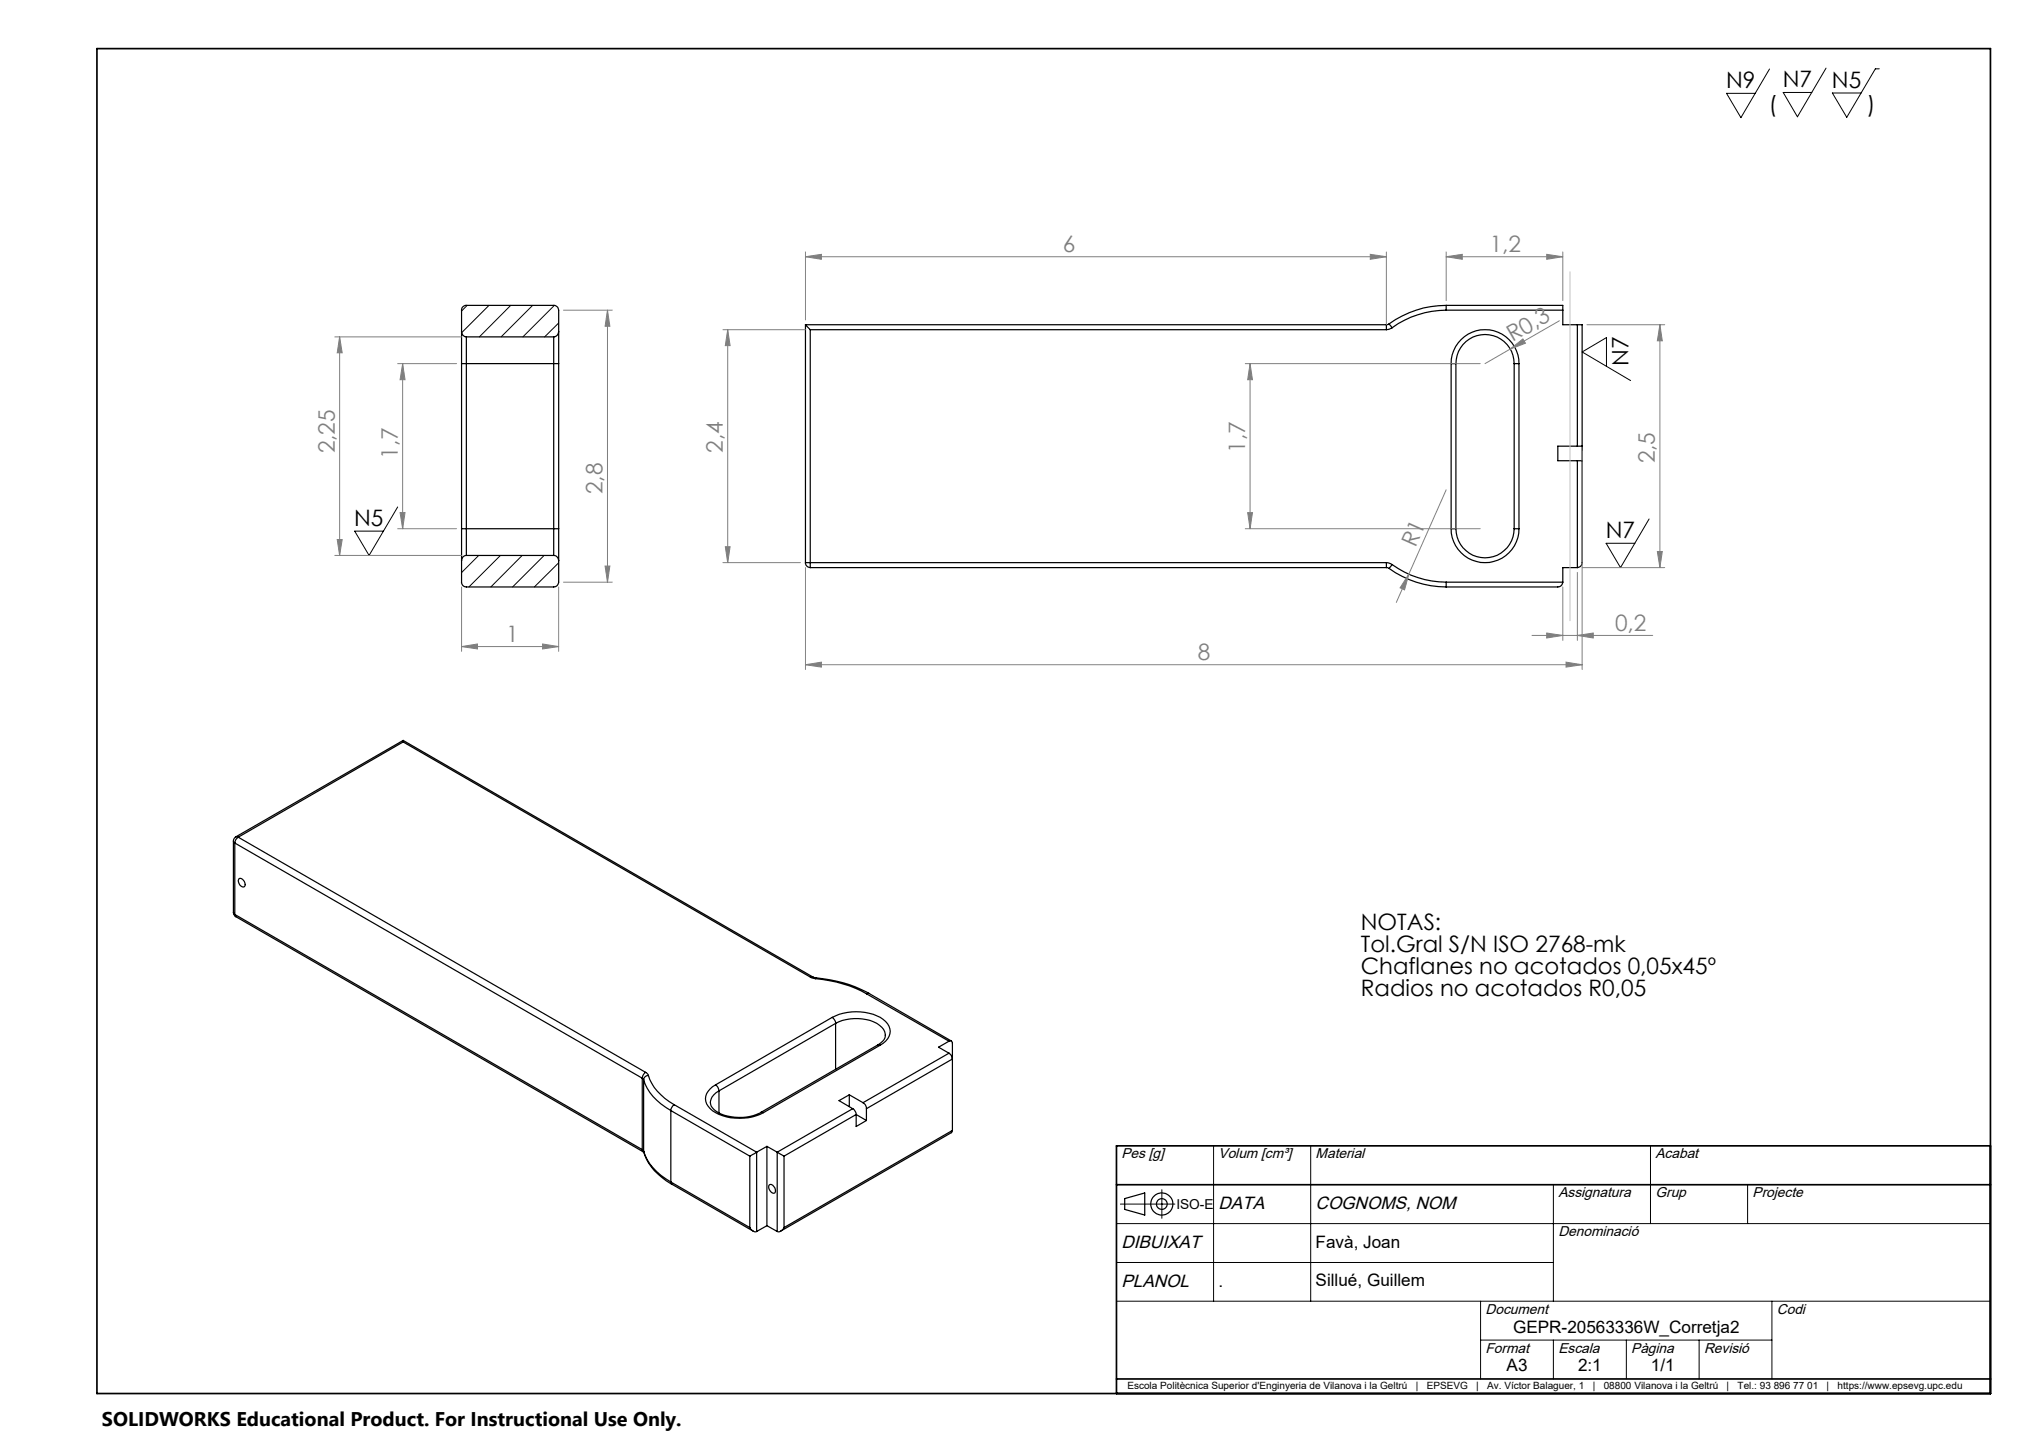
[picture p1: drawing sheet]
<svg xmlns="http://www.w3.org/2000/svg" width="420mm" height="297mm" viewBox="0 0 420 297" stroke-linecap="round" stroke-linejoin="round" font-family="sans-serif">
<g fill="none" stroke="#000" stroke-width=".25">
<path d="M95.1 68.3a1.08 1.08 0 0 0 1 1.1M95.1 68.3v-4.4a.96 .96 0 0 1 1-1h18a1.02 1.02 0 0 1 1 1v4.4M95.1 74.9h1M95.1 68.3v6.6M95.1 74.9v34M96.1 69.4v5.5M96.1 74.9h18M96.1 69.4h18M96.1 74.9v34M114.1 74.9h1M114.1 69.4v5.5M114.1 74.9v34"/>
<path d="M115.1 68.3v.1a1.09 1.09 0 0 1-1 1M115.1 68.3v6.6M115.1 74.9v34M165.9 66.9l1 1M165.9 66.9h119.7M165.9 66.9v49M166.9 67.9v48M166.9 67.9h118.7M285.6 66.9v1M286.1 66.7l-.5 .2M286.1 66.7l.6 .8M286.7 67.5l-1.1 .4"/>
<path d="M297.9 63.9a19.4 19.4 0 0 0-11.2 3.6M297.9 62.9v1M297.9 62.9h24v1M297.9 62.9a20.2 20.2 0 0 0-11.8 3.8M297.9 63.9h24M298.9 74.9a7 7 0 0 1 7-7 7 7 0 0 1 7 7M298.9 74.9h1M298.9 74.9v34M299.9 74.9a6 6 0 0 1 6-6 6 6 0 0 1 6 6M299.9 74.9v34M311.9 74.9h1M311.9 74.9v34"/>
<path d="M312.9 74.9v34M321.9 63.9v3h3M324.9 66.9h1v49a1.02 1.02 0 0 1-1 1M324.9 66.9v25M324.9 94.9h1M324.9 91.9h1M324.9 94.9v22M324.9 91.9h-4v3h4M95.1 115.5v4.4a.96 .96 0 0 0 1 1h18a1.02 1.02 0 0 0 1-1v-4.4M95.1 108.9h1M95.1 108.9v6.6M96.1 114.4a1.01 1.01 0 0 0-1 1.1"/>
<path d="M96.1 108.9v5.5M96.1 108.9h18M96.1 114.4h18M114.1 108.9h1M114.1 114.4a1.09 1.09 0 0 1 1 1.1M114.1 108.9v5.5M115.1 108.9v6.6M165.9 115.9h1M165.9 115.9a1.02 1.02 0 0 0 1 1M166.9 115.9v1M166.9 116.9h118.7M166.9 115.9h118.7"/>
<path d="M285.6 115.9v1M285.6 116.9l.5 .2M285.6 115.9l1.1 .4M286.1 117.1a20.2 20.2 0 0 0 11.8 3.8M286.7 116.3l-.6 .8M286.7 116.3a19.4 19.4 0 0 0 11.2 3.6M297.9 119.9v1M297.9 119.9h24M298.9 108.9a7 7 0 0 0 7 7 7 7 0 0 0 7-7M298.9 108.9h1M299.9 108.9a6 6 0 0 0 6 6 6 6 0 0 0 6-6M311.9 108.9h1"/>
<path d="M321.9 119.9a1.02 1.02 0 0 1-1 1h-23M324.9 116.9h-3v3M83 152.5v.3M83 152.5l84.4 48.7M83 152.5l-34.4 19.9M83 152.8l-33.9 19.6M83 152.8l83.9 48.5M48.1 173.2l.3 .4M48.1 173.2v14.7M48.4 173.6l83.9 48.5M48.4 173.6v14.7M48.6 172.4l-.4 .3-.1 .5"/>
<path d="M48.6 172.4h.5M49.1 172.4a1.47 1.47 0 0 0-.7 1.2M49.1 172.4l83.9 48.5M48.1 187.9l.1 .4 .4 .5M48.1 187.9l.3 .4M48.4 188.3l.2 .5M48.4 188.3l83.9 48.5M48.6 188.8l83.9 48.4-.2-.4M49.2 181a1.13 1.13 0 0 1 1.1 1.6 1.11 1.11 0 0 1-1-.5 1.11 1.11 0 0 1-.1-1.1zM166.9 201.3l1.1 .3M167.4 201.2l.7 .2M167.4 201.2l-.5 .1"/>
<path d="M168 201.6a26.7 26.7 0 0 1 10.5 3.1M168.1 201.4a27.4 27.4 0 0 1 10.9 3.2M168.1 201.4l-.1 .2M171.4 209.5a10.8 10.8 0 0 1 10.5 .5 2.8 2.8 0 0 1 0 4.9l-.6 .4M171.4 209.5a1.6 1.6 0 0 1 .7 1.3M171.4 209.5l-24 13.9M172.1 210.8a9.2 9.2 0 0 1 9.1 .4 2.18 2.18 0 0 1 1.2 2 2.18 2.18 0 0 1-1.5 2h-.1M172.1 210.8l-24 13.9M172.1 210.8v9.4M178.5 204.7l17 9.8M179 204.6l-.5 .1M179 204.6l17 9.8"/>
<path d="M180.8 215.2l.5 .1M180.8 215.2l-24 13.9M181.3 215.3l-24 13.9M195.5 216.9a1.62 1.62 0 0 1 .7 1.2l-17.7 10.2M195.5 214.5a.44 .44 0 0 1 .5-.1 .44 .44 0 0 1 .2 .5v17.9M195.5 214.5l-2.2 1.2 2.2 1.2M195.5 216.9l-17.7 10.2M132.3 222.1l.3 .3M132.3 236.8l.3 .3M132.3 222.1v14.7M132.6 237.1a10.2 10.2 0 0 0 4.6 6.1l1.2 .7M132.6 222.4a11.1 11.1 0 0 0 5.6 6.3"/>
<path d="M132.6 237.1a11.4 11.4 0 0 0 5.6 6.3M132.6 222.4v14.7M133 220.9l.6 .6M133 220.9a1.62 1.62 0 0 0-.7 1.2M133.6 221.5a10.8 10.8 0 0 0 5.3 6M133.6 221.5a.97 .97 0 0 0-1 .9M138.2 228.7l16.2 9.4M138.2 228.7v14.7M138.9 227.5a1.62 1.62 0 0 0-.7 1.2M138.9 227.5l17 9.8M147.4 223.4a3 3 0 0 0-1.8 4 6.8 6.8 0 0 0 5.8 2.9h.9a9.6 9.6 0 0 0 5-1.1M147.4 223.4a1.6 1.6 0 0 1 .7 1.3"/>
<path d="M148.1 224.7a2.5 2.5 0 0 0-1.6 3.2 6.7 6.7 0 0 0 5.7 2.2l2.3-.2 2.3-.8M148.1 224.7v4.5M154.4 238.1v14.7M155.9 237.3l-1.5 .8M155.9 237.3v16.3M156.8 229.1l.5 .1M158 236.1l2.1 1.2M158 236.1l-2.1 1.2M158 236.1v16.3M160.1 237.3l1.4 .8M160.1 237.3v16.3M161.5 238.1v14.7"/>
<path d="M174.9 225.5l2.9 1.6M174.9 225.5l-2.1 1.2 2.8 1.6M174.9 225.5v2.4M175.6 228.3a1.62 1.62 0 0 1 .8 1.2M175.6 228.3l-15.5 9M176.4 229.5l-14.9 8.6M176.4 229.5v2.5l2.1-1.2M176.4 229.5l2.1 1.3M177.8 227.1a1.38 1.38 0 0 1 .7 1.2M178.5 228.3v2.5M196.2 232.8l-.2 .5-35.2 20.3M196.2 232.8l-34.7 20"/>
<path d="M138.2 243.4l.2 .5M138.2 243.4l16.2 9.4M138.4 243.9l16.8 9.7M154.4 252.8a1.25 1.25 0 0 0 1.5 .8M158 252.4l2.1 1.2M158 252.4l-2.1 1.2M158.5 244a1.17 1.17 0 0 1 1.1 1.7 1.15 1.15 0 0 1-1.1-1.7zM161.5 252.8a1.25 1.25 0 0 1-1.4 .8M231.7 246.9l4.1-1.2v4.6l-4.1-1.2z"/>
<circle cx="239.3" cy="248" r="1.11"/>
<circle cx="239.3" cy="248" r="2.28"/>
</g>
<g fill="none" stroke="#000" stroke-width=".21">
<path d="M364.5 14.2l-5.9 10-3-5h5.9M376.1 14l-5.9 10.1-2.9-5.1h5.9M387.1 14.2h-.8l-5.9 10-3-5h6M96.2 62.9l-1.1 1.2M100.7 62.9l-5.6 5.6M105.2 62.9l-6.5 6.5M109.7 62.9l-6.5 6.5M114.2 62.9l-6.5 6.5M115.1 66.5l-2.9 2.9M330.9 75.5v-6l-5 3 10 5.9M81.9 104.4l-5.9 10-2.9-5h5.9M98.6 114.4l-3.5 3.5"/>
<path d="M103.1 114.4l-6.5 6.5M107.6 114.4l-6.5 6.5M112.1 114.4l-6.5 6.5M115.1 115.9l-5 5M339.7 106.9l-5.9 10-3-5h6M250 236v32M270 236v32M340 236v16M230 252h180M230.8 248h11.2M239.3 245v5.9M320 244v24"/>
<path d="M360 244v8M230 268h180M230 260h90M305 268v16M305 276h60M320 276v8M335 276v8M350 276v8M365 268v16"/>
</g>
<g fill="none" stroke="#808080" stroke-width=".21">
<path d="M165.9 52.9l3.3-.5v1zM165.9 51.9v14M165.9 52.9h119.7M282.3 52.4l3.3 .5-3.3 .5zM285.6 51.9v15M297.9 52.9l3.3-.5v1zM297.9 52.9h24M297.9 51.9v10M318.6 52.4l3.3 .5-3.3 .5zM321.9 51.9v10M69 69.4h26.1M70 69.4l.5 3.3h-1z"/>
<path d="M70 69.4v45M81.9 74.9h12.2M82.9 74.9l.5 3.3h-1zM82.9 74.9v34M116.1 63.9h10M125.1 63.9l.5 3.3h-1zM125.1 63.9v56M148.9 67.9h17M149.9 67.9l.5 3.3h-1zM149.9 67.9v48M256.5 74.9h48.4M257.5 74.9l.5 3.3h-1z"/>
<path d="M257.5 74.9v34M311.1 71.9l2.6-2.1 .5 .9zM311.1 71.9l-5.2 3M321.2 66.1l-10.1 5.8M326.9 66.9h16M341.9 66.9l.5 3.3h-1zM341.9 66.9v50M325.9 92.9v45M69 114.4h26.1M69.5 111.1h1l-.5 3.3zM81.9 108.9h12.2M82.4 105.6h1l-.5 3.3z"/>
<path d="M116.1 119.9h10M124.6 116.6h1l-.5 3.3zM148.9 115.9h16M149.4 112.6h1l-.5 3.3zM165.9 116.9v21M256.5 108.9h48.4M257 105.6h1l-.5 3.3zM290.2 118.2l-.9 3.3-.9-.4zM297.9 100.9l-10.3 23.2M324.9 117.9v14M325.9 116.9h17M341.4 113.6h1l-.5 3.3z"/>
<path d="M95.1 133.2l3.3-.6v1.1zM95.1 120.9v13.3M95.1 133.2h20M111.8 132.6l3.3 .6-3.3 .5zM115.1 120.9v13.3M165.9 136.9l3.3-.5v1zM165.9 136.9h160M315.6 130.9h24.8M318.6 130.4l3.3 .5-3.3 .5zM321.9 120.9v11M322.6 136.4l3.3 .5-3.3 .5zM324.9 130.9l3.3-.5v1z"/>
</g>
<path d="M20 10h390v277h-390zM410 236h-180v51M230 244h180M230 284h180" fill="none" stroke="#000" stroke-width=".35"/>
<path d="M323.4 55.9v71.9" fill="none" stroke="#c0c0c0" stroke-width=".21"/>
<g fill="#808080">
<path d="M311.1 71.9l2.6-2.1 .5 .9z"/>
<path d="M290.2 118.2l-.9 3.3-.9-.4z"/>
<path d="M165.9 136.9l3.3-.5v1zM322.6 136.4l3.3 .5-3.3 .5zM318.6 130.4l3.3 .5-3.3 .5zM324.9 130.9l3.3-.5v1zM165.9 52.9l3.3-.5v1zM282.3 52.4l3.3 .5-3.3 .5zM297.9 52.9l3.3-.5v1zM318.6 52.4l3.3 .5-3.3 .5z"/>
<path d="M95.1 133.2l3.3-.6v1.1zM111.8 132.6l3.3 .6-3.3 .5z"/>
<path d="M69.5 111.1h1l-.5 3.3zM70 69.4l.5 3.3h-1z"/>
<path d="M149.9 67.9l.5 3.3h-1zM149.4 112.6h1l-.5 3.3zM257.5 74.9l.5 3.3h-1zM257 105.6h1l-.5 3.3zM341.9 66.9l.5 3.3h-1zM341.4 113.6h1l-.5 3.3zM82.9 74.9l.5 3.3h-1zM82.4 105.6h1l-.5 3.3zM125.1 63.9l.5 3.3h-1zM124.6 116.6h1l-.5 3.3z"/>
</g>
<g font-size="4.7">
<text x="355.5" y="18.2">N9</text>
<text x="364.4" y="23">(</text>
<text x="367.2" y="18">N7</text>
<text x="377.4" y="18.1">N5</text>
<text x="384.6" y="23.1">)</text>
<text x="335.5" y="75.4" transform="rotate(-90 335.5 75.4)">N7</text>
<text x="73" y="108.4">N5</text>
<text x="330.8" y="110.9">N7</text>
<text x="280.3" y="191.5">NOTAS:</text>
<text x="280.3" y="196">Tol.Gral S/N ISO 2768-mk</text>
<text x="280.3" y="200.6">Chaflanes no acotados 0,05x45º</text>
<text x="280.3" y="205.1">Radios no acotados R0,05</text>
</g>
<g font-size="4.7" fill="#808080">
<text x="219" y="51.9">6</text>
<text x="306.9" y="51.9">1,2</text>
<text x="311.6" y="70.5" transform="rotate(-30 311.6 70.5)">R0,3</text>
<text x="69" y="93.4" transform="rotate(-90 69 93.4)">2,25</text>
<text x="81.9" y="94.5" transform="rotate(-90 81.9 94.5)">1,7</text>
<text x="148.9" y="93.3" transform="rotate(-90 148.9 93.3)">2,4</text>
<text x="256.5" y="93.3" transform="rotate(-90 256.5 93.3)">1,7</text>
<text x="340.9" y="95.4" transform="rotate(-90 340.9 95.4)">2,5</text>
<text x="124.1" y="101.8" transform="rotate(-90 124.1 101.8)">2,8</text>
<text x="291.5" y="112.9" transform="rotate(-66 291.5 112.9)">R1</text>
<text x="332.7" y="129.9">0,2</text>
<text x="104.2" y="132.1">1</text>
<text x="246.7" y="135.9">8</text>
</g>
<text font-size="4.1" x="21" y="293.7">SOLIDWORKS Educational Product. For Instructional Use Only.</text>
<g font-size="3.7">
<text x="251" y="249">DATA</text>
<text x="271" y="249">COGNOMS, NOM</text>
<text x="231" y="257">DIBUIXAT</text>
<text x="231" y="265">PLANOL</text>
</g>
<g font-size="3.5">
<text x="271" y="257">Favà, Joan</text>
<text x="251" y="265">.</text>
<text x="271" y="265">Sillué, Guillem</text>
<text x="311.7" y="274.5">GEPR-20563336W_Corretja2</text>
<text x="310.3" y="282.5">A3</text>
<text x="325.1" y="282.5">2:1</text>
<text x="340.1" y="282.5">1/1</text>
</g>
<g font-size="2.9">
<text x="231" y="238.6">Pes [g]</text>
<text x="251" y="238.6">Volum [cm³]</text>
<text x="271" y="238.6">Material</text>
<text x="341" y="238.6">Acabat</text>
<text x="321" y="246.6">Assignatura</text>
<text x="341" y="246.6">Grup</text>
<text x="361" y="246.6">Projecte</text>
<text x="321" y="254.6">Denominació</text>
<text x="306" y="270.6">Document</text>
<text x="366" y="270.6">Codi</text>
<text x="306" y="278.6">Format</text>
<text x="321" y="278.6">Escala</text>
<text x="336" y="278.6">Pàgina</text>
<text x="351" y="278.6">Revisió</text>
</g>
<text font-size="2.8" x="242.3" y="249">ISO-E</text>
<g font-size="2.1">
<text x="232.2" y="286.2">Escola Politècnica Superior d'Enginyeria de Vilanova i la Geltrú</text>
<text x="291.6" y="286.2">|</text>
<text x="293.9" y="286.2">EPSEVG</text>
<text x="304.1" y="286.2">|</text>
<text x="306.3" y="286.2">Av. Víctor Balaguer, 1</text>
<text x="328.1" y="286.2">|</text>
<text x="330.3" y="286.2">08800 Vilanova i la Geltrú</text>
<text x="355.7" y="286.2">|</text>
<text x="357.9" y="286.2">Tel.: 93 896 77 01</text>
<text x="376.2" y="286.2">|</text>
<text x="378.5" y="286.2">https://www.epsevg.upc.edu</text>
</g>
</svg>
